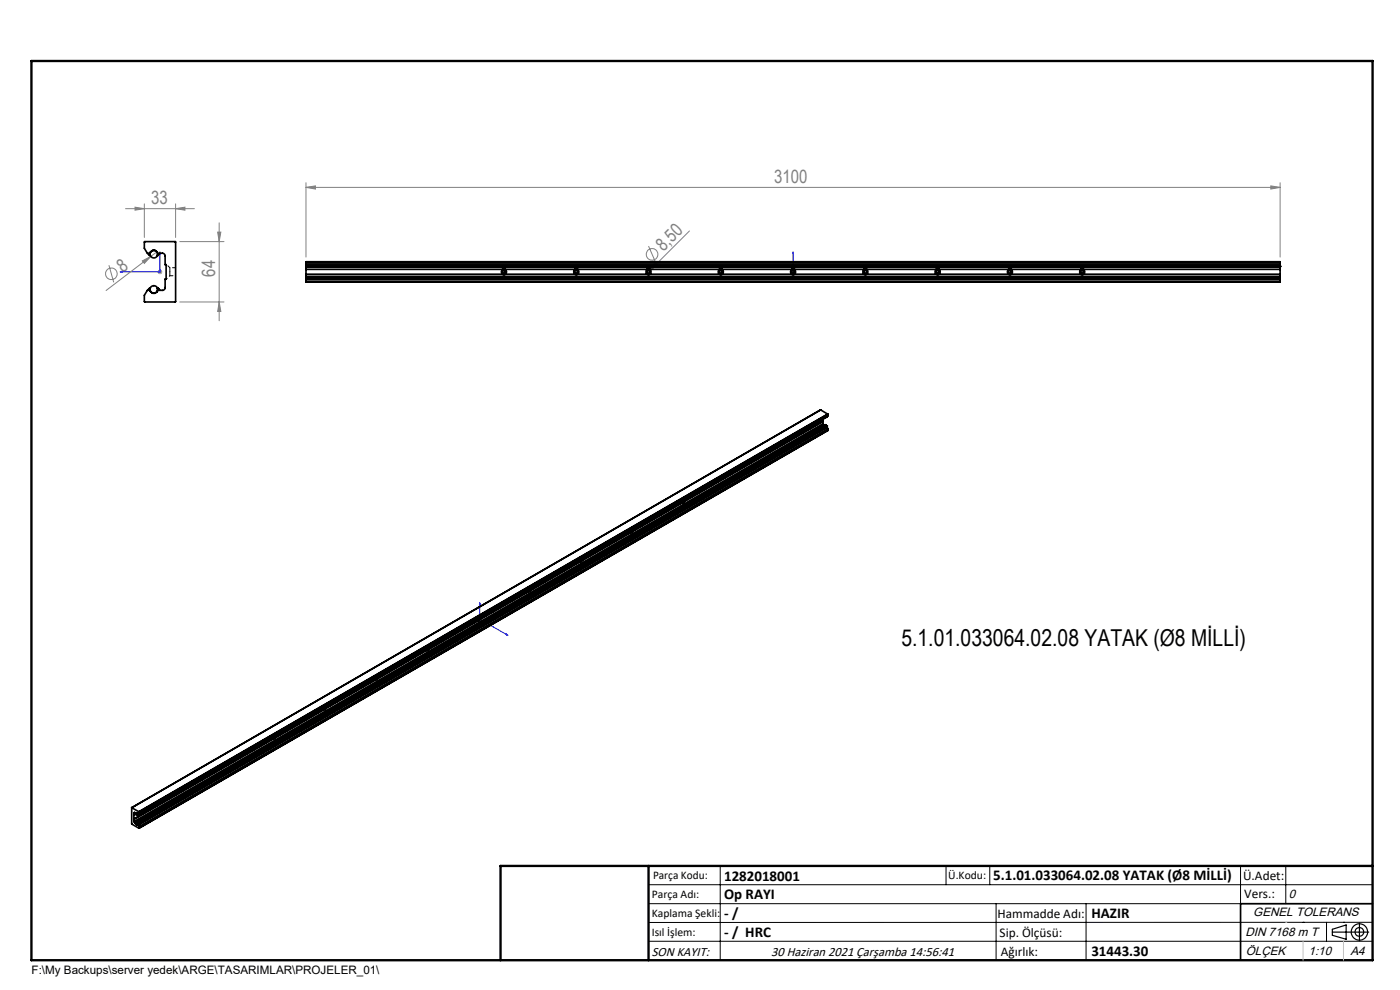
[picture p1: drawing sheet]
<svg xmlns="http://www.w3.org/2000/svg" width="297mm" height="210mm" viewBox="0 0 297 210" stroke-linecap="round" stroke-linejoin="round" font-family="sans-serif">
<g fill="none" stroke="#808080" stroke-width=".21">
<path d="M64.9 39.7l2-.3v.7zM64.9 38.8v15.7M64.9 39.7h206.7M269.6 39.4l2 .3-2 .4zM271.6 38.8v15.7M23.1 56.3l1 3.6M26.6 44.3h14.6M28.6 43.9l2 .4-2 .3zM30.2 55.3l1.8-.9-1.4 1.5zM30.6 43.2v7.2M32 54.4l-9.5 7.2M33.3 53.4l-1.3 1"/>
<path d="M33.4 57.7h1M33.6 57.3l.7 .7M33.9 57.1v1.1M34.3 57.3l-.7 .7M37.3 44.3l1.9-.4v.7zM37.3 43.2v7.2M38.1 51.3h9.4M46.2 49.2h.6l-.3 2.1zM46.5 47.3v20.7M137.6 52.2l1.5 3.5M137.8 57.5l-.4 .3M139 55.8l.4 .5-1.6 1.2z"/>
<path d="M146.3 49l-8.5 8.5M167.7 57.7h1M167.9 57.3l.7 .7M168.2 57.1v1.1M168.6 57.3l-.7 .7M38.1 64.1h9.4M46.5 64.1l.3 2h-.6zM101.3 131.3h1M101.4 131l.7 .7M101.8 130.8v1M102.1 131l-.7 .7"/>
<circle cx="23.6" cy="58.1" r="1.22"/>
<circle cx="138.3" cy="54" r="1.23"/>
</g>
<g fill="none" stroke="#000" stroke-width=".25">
<path d="M282.6 197.7h7.8M282.6 197.1l3-.9v3l-3-.8zM288.4 195.8v3.8M106.2 203.7h185"/>
<circle cx="288.4" cy="197.7" r="1.74"/>
<circle cx="288.4" cy="197.7" r=".93"/>
</g>
<path d="M25.5 57.7l.4-.1v.2zM33.9 53.4l.1 .5h-.2zM33.9 53.4v4.3h-8.4M168.2 53.4v.5v-.5M168.2 57.6v.2zM168.2 57.7h.1M168.2 53.4v4.3M101.8 127.9v.4l-.1-.1zM101.8 127.9v3.4l6 3.5M107.5 134.5l.3 .3-.3-.1z" fill="none" stroke="#00f" stroke-width=".21"/>
<g fill="none" stroke="#000" stroke-width=".21">
<path d="M137.6 187.7h153.6M137.6 191.7h153.6M137.6 199.7h153.6M152.8 183.7v20M200.7 183.7v4M210 183.7v4M211.3 191.7v12M230.4 191.7v12M263.2 183.7v20M272.8 183.7v8M276.4 195.6h.1M281.4 195.6v4.1"/>
<path d="M285 195.6h.1M291.2 195.6l-153.6 .1"/>
</g>
<path d="M291.2 191.7h-28v12" fill="none" stroke="#000" stroke-width=".35"/>
<path d="M6.7 12.9h284.5v190.8h-284.5zM137.6 183.7v20M291.2 183.7h-185v20" fill="none" stroke="#000" stroke-width=".5"/>
<path d="M276.4 199.7v4M285 199.7v4" fill="none" stroke="#c0c0c0" stroke-width=".21"/>
<path d="M272.8 195.6h.1" fill="none" stroke="#c0c0c0" stroke-width=".25"/>
<g fill="#00f">
<path d="M33.9 53.4l.1 .5h-.2zM25.5 57.7l.4-.1v.2z"/>
<path d="M168.2 53.4v.5zM168.2 57.6v.2z"/>
<path d="M101.8 127.9l-.1 .3 .1 .1zM107.5 134.5v.2l.3 .1z"/>
</g>
<g fill="#808080">
<path d="M30.2 55.3l1.8-.9-1.4 1.5z"/>
<path d="M139 55.8l.4 .5-1.6 1.2z"/>
<path d="M269.6 39.4l2 .3-2 .4zM64.9 39.7l2-.3v.7z"/>
<path d="M28.6 43.9l2 .4-2 .3zM37.3 44.3l1.9-.4v.7z"/>
<path d="M46.2 49.2h.6l-.3 2.1zM46.5 64.1l.3 2h-.6z"/>
</g>
<g fill="none" stroke="#000" stroke-width=".35">
<path d="M30.7 51.3h6.6v12.7h-6.6l-.1-1.4 1.1-1.5h.2v.8l.5 .3h.4l.6-.4v-.7l.4 .2v.3h.6a.6 .6 0 0 0 .6-.6v-1.8h.2v-3h-.2v-1.9a.6 .6 0 0 0-.6-.6h-.5l-.3 .5h-.2l-.1-.8-.4-.3h-.4l-.6 .3v.8h-.2l-1.1-1.5zM64.9 55.5v.1M64.9 59.8h.1M64.9 56.3v.1M64.9 58.9l206.7 .1zM64.9 56.5h.1M64.9 58.8h.1M64.9 57.1h41.8a.55 .55 0 0 0-.3 .6 .55 .55 0 0 0 .3 .5h-41.8M64.9 58.6v.2M64.9 56.5v.2M64.9 58.6h206.7M64.9 56.7h206.7"/>
<path d="M64.9 55.5h206.7M64.9 56h206.7M64.9 55.6v.7M64.9 56.4v.1M64.9 56.7v1.9M64.9 58.8v1M64.9 56.3h206.7M64.9 59.3h206.7M64.9 59.8h206.7M64.9 56.4h206.7M64.9 56.5h206.7M64.9 58.8h206.7"/>
<path d="M106.6 57.1h.6M106.6 58.2h.6M107.1 57.1h15a.55 .55 0 0 0-.4 .6 .55 .55 0 0 0 .4 .5h-15a.55 .55 0 0 0 .4-.5 .55 .55 0 0 0-.4-.6zM121.9 57.1h.7M121.9 58.2h.7M122.4 57.1h15a.55 .55 0 0 0-.3 .6 .55 .55 0 0 0 .3 .5h-15a.55 .55 0 0 0 .4-.5 .55 .55 0 0 0-.4-.6zM137.2 57.1h.7M137.2 58.2h.7M137.8 57.1h14.9a.55 .55 0 0 0-.3 .6 .55 .55 0 0 0 .3 .5h-14.9a.55 .55 0 0 0 .3-.5 .55 .55 0 0 0-.3-.6zM152.6 57.1h.6M152.6 58.2h.6M153.1 57.1h15a.55 .55 0 0 0-.4 .6 .55 .55 0 0 0 .4 .5h-15a.55 .55 0 0 0 .4-.5 .55 .55 0 0 0-.4-.6z"/>
<path d="M167.9 57.1h.7M167.9 58.2h.7M168.5 57.1h14.9a.57 .57 0 0 0-.3 .6 .57 .57 0 0 0 .3 .5h-14.9a.57 .57 0 0 0 .3-.5 .57 .57 0 0 0-.3-.6zM183.2 57.1h.7M183.2 58.2h.7M183.8 57.1h14.9a.55 .55 0 0 0-.3 .6 .55 .55 0 0 0 .3 .5h-14.9a.55 .55 0 0 0 .3-.5 .55 .55 0 0 0-.3-.6zM198.6 57.1h.6M198.6 58.2h.6M199.1 57.1h15a.55 .55 0 0 0-.4 .6 .55 .55 0 0 0 .4 .5h-15a.55 .55 0 0 0 .4-.5 .55 .55 0 0 0-.4-.6zM213.9 57.1h.7M213.9 58.2h.7M214.5 57.1h14.9a.57 .57 0 0 0-.3 .6 .57 .57 0 0 0 .3 .5h-14.9a.57 .57 0 0 0 .3-.5 .57 .57 0 0 0-.3-.6z"/>
<path d="M229.2 57.1h.7M229.2 58.2h.7M271.6 55.5v.1M271.6 59.8h.1M271.6 56.3v.1M271.6 56.5h.1M271.6 58.8h.1M271.6 57.1h-41.8a.55 .55 0 0 1 .3 .6 .55 .55 0 0 1-.3 .5h41.8M271.6 58.6v.2M271.6 56.5v.2M271.6 55.6v.7M271.6 56.4v.1"/>
<path d="M271.6 56.7v1.9M271.6 58.8v1M33.5 61.1l.1 .1M174.1 87h.1M174.1 87l-146.2 84.3M174.1 87l1.5 .8M174.5 89v.4M174.5 89.4l-29.5 17M174.5 89.4h.1M174.6 89.9l.1 .2M174.6 89.4l-29.5 17M174.6 89.4v.5"/>
<path d="M174.6 89.9l-146.2 84.4M174.7 90.1l-146.1 84.4M174.7 90.1l.1 .1M174.9 90.1h.1M175.3 90.4l-146.1 84.3v.2M175.3 90.4h.1M175.3 90.4l-.3-.3-146.2 84.4M175.4 90.4h.1M175.4 90.4l-146.2 84.4M175.4 90.4v.1M175.4 90.5h.1M175.4 90.5l-146.1 84.3"/>
<path d="M175.4 90.5l-146.1 84.4M175.4 90.5l.1 .1M175.5 90.6l-146.1 84.3M175.5 90.6l.1 .3M175.6 87.8v.1M175.6 87.8l-146.1 84.4M175.6 91.3l-146.1 84.4M175.6 87.9l-146.1 84.3M175.6 87.9v.3M175.6 90.9v.4M175.6 88.2l-146.1 84.4M175.6 88.2l-.1 .2-146.1 84.4"/>
<path d="M175.6 90.9l-146.1 84.4M122.8 118.8l.2 .3M122.9 119.2l-10.3 6M123 118.7l-.1 .1M123 119.1l-10.6 6.1M123 119.1l-.1 .1M123.4 118.9l-.5 .3M123.4 118.9h-.1M123.5 118.4l-.2 .5M133.6 112.6l.2 .2M133.8 113l-10.4 5.9M133.8 112.5h.1"/>
<path d="M133.8 112.8l-10.5 6.1M133.8 112.8v.2M134.3 112.7l-.5 .3M134.3 112.7h-.2M134.4 112.1l-.3 .6M144.5 106.3v.2l.2 .1M144.6 106.7l-10.3 6M144.7 106.2h-.1M144.7 106.6l-10.6 6.1M144.7 106.6l-.1 .1M145.1 106.4l-.5 .3M145.1 106.4h-.1"/>
<path d="M145.2 105.9l-.2 .5M90.2 137.6l.3 .3M90.4 138l-10.3 6M90.5 137.5h-.1M90.5 137.9l-10.6 6.1M90.5 137.9l-.1 .1M90.8 137.8l.1-.1-.5 .3M91 137.2l-.2 .6M101.1 131.4l.2 .2M101.3 131.2l-.1 .1M101.3 131.6l-10.5 6.2M101.7 131.4l-.4 .2"/>
<path d="M101.7 131.4l-.1 .1M101.8 130.9l-.2 .6M111.9 125.1l.3 .3M112.1 125.5l-10.4 5.9M112.2 125h-.1M112.2 125.4l-10.6 6.1M112.2 125.4l-.1 .1M112.6 125.2l-.5 .3M112.6 125.2h-.2M112.7 124.7l-.3 .5M57.7 156.4l.3 .3M57.9 156.8l-29.5 17"/>
<path d="M58 156.3h-.1M58 156.7l-29.6 17M58 156.7l-.1 .1M58.4 156.5l-.5 .3M58.4 156.5h-.2M58.5 156l-.3 .5M68.5 150.1l.3 .3M68.8 150.5l-10.4 6M68.8 150l-.1 .1M68.8 150.4l-10.6 6.1M68.8 150.4v.1M69.2 150.2l-.4 .3"/>
<path d="M69.2 150.2h-.1M69.3 149.7l-.2 .5M79.4 143.9l.3 .2M79.6 144.2l-10.4 6M79.7 143.7l-.1 .1M79.7 144.1l-10.6 6.1M79.7 144.1l-.1 .1M80.1 144l-.5 .2M80.1 144h-.2M80.2 143.4l-.3 .6M27.9 171.3v3.5l1.6 .9M27.9 171.3h.1"/>
<path d="M27.9 171.3l1.6 .9M28.4 173.7v.1M28.4 174.3l.2 .2M28.4 172.4v.5M28.4 173.8v.5M28.4 172.9v.8M28.6 172.4l.2 .1M28.6 172.4h-.2M28.6 174.5l.1 .1M28.8 174.5l-.1 .1M28.8 172.5h.1M28.8 172.5v.1"/>
<path d="M28.8 174.5h.1M28.8 172.6h.1M28.8 174.5v.2M28.8 174.7h.1M28.8 172.5h.3a.19 .19 0 0 1 .1 .3 .19 .19 0 0 1-.2 .1 .19 .19 0 0 1-.1-.2zM28.9 174.7h.1M28.9 174.5h-.1M28.9 174.7v.2M28.9 172.7l-.5 .2M28.9 172.4h.1M28.9 174.4l.2 .2a.18 .18 0 0 1 .1 .2 .18 .18 0 0 1-.2 .1l-.2-.2zM28.9 174.9h.2"/>
<path d="M28.9 172.4l.3 .4M28.9 172.4l-.1 .1M28.9 174.9h.1M29.2 174.9h-.1M29.2 174.8h.1M29.2 172.9h.1M29.2 172.9h-.1M29.3 174.9h.1M29.3 172.8h.1M29.3 174.8v.1M29.3 172.8l-.1 .1M29.4 172.8h-.1"/>
<path d="M29.4 174.9l.1 .4M29.4 172.8l-.2 .1M29.5 172.2h.1M29.5 172.2v.4M29.5 175.3v.4M29.5 172.6l-.1 .2"/>
<circle cx="32.6" cy="53.9" r=".8"/>
<circle cx="106.9" cy="57.7" r=".28"/>
<circle cx="122.2" cy="57.7" r=".28"/>
<circle cx="137.6" cy="57.7" r=".28"/>
<circle cx="152.9" cy="57.7" r=".28"/>
<circle cx="168.2" cy="57.7" r=".28"/>
<circle cx="183.6" cy="57.7" r=".28"/>
<circle cx="198.9" cy="57.7" r=".28"/>
<circle cx="214.2" cy="57.7" r=".28"/>
<circle cx="229.6" cy="57.7" r=".28"/>
<circle cx="32.6" cy="61.4" r=".8"/>
</g>
<path d="M36 57.6v-.8M36 58.5v-.9" fill="none" stroke="#000" stroke-width=".21" stroke-dasharray="1.3 .6" stroke-dashoffset=".4"/>
<path d="M35.1 59.5l.9-1M36 56.8l-.9-1" fill="none" stroke="#000" stroke-width=".21" stroke-dasharray="1.3 .6" stroke-dashoffset=".7"/>
<path d="M36 58.5h1.3M37.3 56.8h-1.3" fill="none" stroke="#000" stroke-width=".21" stroke-dasharray="1.3 .6" stroke-dashoffset=".6"/>
<text font-size="4.9" x="191.2" y="137.1">5.1.01.033064.02.08 YATAK (Ø8 MİLLİ)</text>
<g font-size="3.9" fill="#808080">
<text x="164.2" y="38.9">3100</text>
<text x="32.1" y="43.4">33</text>
<text x="140.7" y="53.4" transform="rotate(-45 140.7 53.4)">8,50</text>
<text x="26.1" y="57.9" transform="rotate(-37 26.1 57.9)">8</text>
<text x="45.7" y="58.7" transform="rotate(-90 45.7 58.7)">64</text>
</g>
<g font-size="3.2">
<text x="153.6" y="186.8">1282018001</text>
<text x="153.6" y="190.8">Op RAYI</text>
<text x="210.7" y="186.6">5.1.01.033064.02.08 YATAK (Ø8 MİLLİ)</text>
<text x="153.6" y="194.8">- /</text>
<text x="231.5" y="194.8">HAZIR</text>
<text x="153.6" y="198.8">- / HRC</text>
<text x="231.5" y="202.8">31443.30</text>
</g>
<g font-size="2.8">
<text x="263.7" y="186.7">Ü.Adet:</text>
<text x="263.9" y="190.5">Vers.:</text>
<text x="211.6" y="194.8">Hammadde Adı:</text>
<text x="138.3" y="202.8">SON KAYIT:</text>
<text x="163.6" y="202.8">30 Haziran 2021 Çarşamba 14:56:41</text>
<text x="212.1" y="198.7">Sip. Ölçüsü:</text>
<text x="212.3" y="202.7">Ağırlık:</text>
</g>
<g font-size="2.6">
<text x="273.4" y="190.4">0</text>
<text x="265.9" y="194.4">GENEL TOLERANS</text>
<text x="264.2" y="198.5">DIN 7168 m T</text>
<text x="264.3" y="202.6">ÖLÇEK</text>
<text x="277.6" y="202.6">1:10</text>
<text x="286.5" y="202.6">A4</text>
</g>
<g font-size="2.5">
<text x="138.3" y="190.5">Parça Adı:</text>
<text x="138.5" y="186.5">Parça Kodu:</text>
<text x="201.2" y="186.5">Ü.Kodu:</text>
<text x="138.3" y="194.5">Kaplama Şekli:</text>
<text x="138.3" y="198.6">Isıl İşlem:</text>
<text x="6.7" y="206.7">F:\My Backups\server yedek\ARGE\TASARIMLAR\PROJELER_01\</text>
</g>
</svg>
